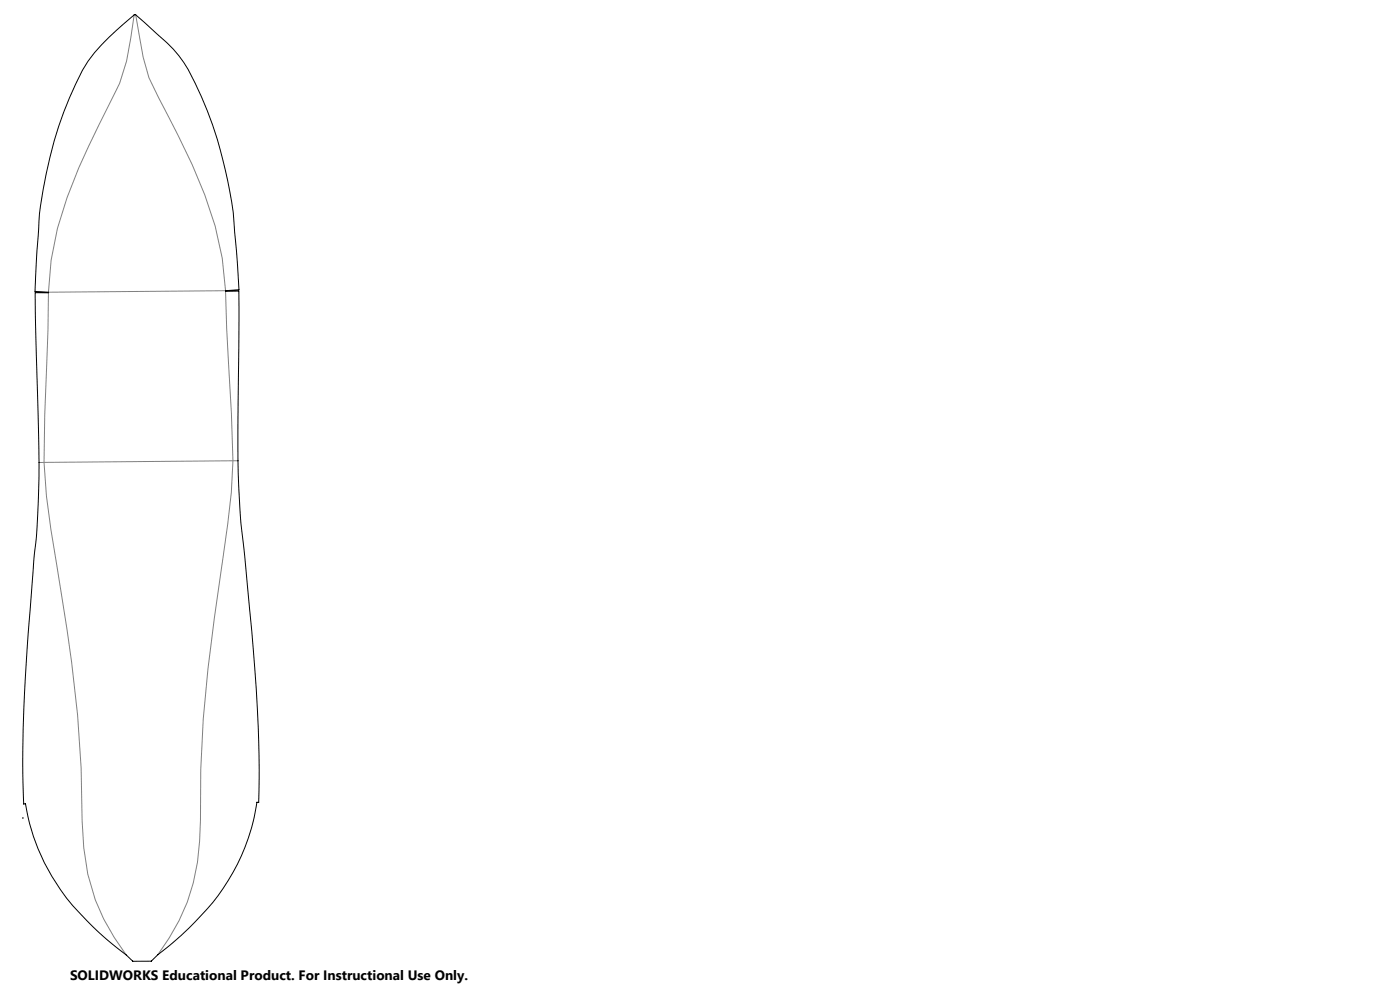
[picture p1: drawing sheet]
<svg xmlns="http://www.w3.org/2000/svg" width="1189mm" height="841mm" viewBox="0 0 1189 841" stroke-linecap="round" stroke-linejoin="round" font-family="sans-serif">
<path d="M19 694h1M19 694l1 1M19 694v1M20 694l-1 1" fill="none" stroke="#808000" stroke-width=".85"/>
<path d="M115 13l7 35 5 18 7 16a835 835 0 0 1 40 84l9 26 6 27 3 28-151 1a275 275 0 0 1 26-106l17-36 18-35 5-19 7-39M30 248h11v32l-3 72-1 40M203 247h-11l1 32 4 72 1 40M37 392l2 29 4 28 5 28a1876 1876 0 0 1 18 130l3 45 1 45a179 179 0 0 0 27 99l10 14M37 392l-4 1M198 391l-161 1M198 391h4M198 391l-2 27-6 53a2138 2138 0 0 0-17 139l-3 43v43a188 188 0 0 1-18 85l-8 15-10 14" fill="none" stroke="#808080" stroke-width=".85"/>
<path d="M93 32l21-20h1l15 14a128 128 0 0 1 41 56 368 368 0 0 1 28 107l4 57-11 1h11l-1 137a775 775 0 0 0 7 97 1750 1750 0 0 1 11 188v12h-2a176 176 0 0 1-52 101 263 263 0 0 1-32 28l-6 6h-15l-6-6-5-4a258 258 0 0 1-51-51 172 172 0 0 1-29-73h-2a1395 1395 0 0 1 7-179l4-53 2-46-3-156h11l-11-1 1-34a390 390 0 0 1 11-80 294 294 0 0 1 33-81l5-7z" fill="none" stroke="#000" stroke-width=".85"/>
<text font-size="11.6" x="59" y="832">SOLIDWORKS Educational Product. For Instructional Use Only.</text>
</svg>
